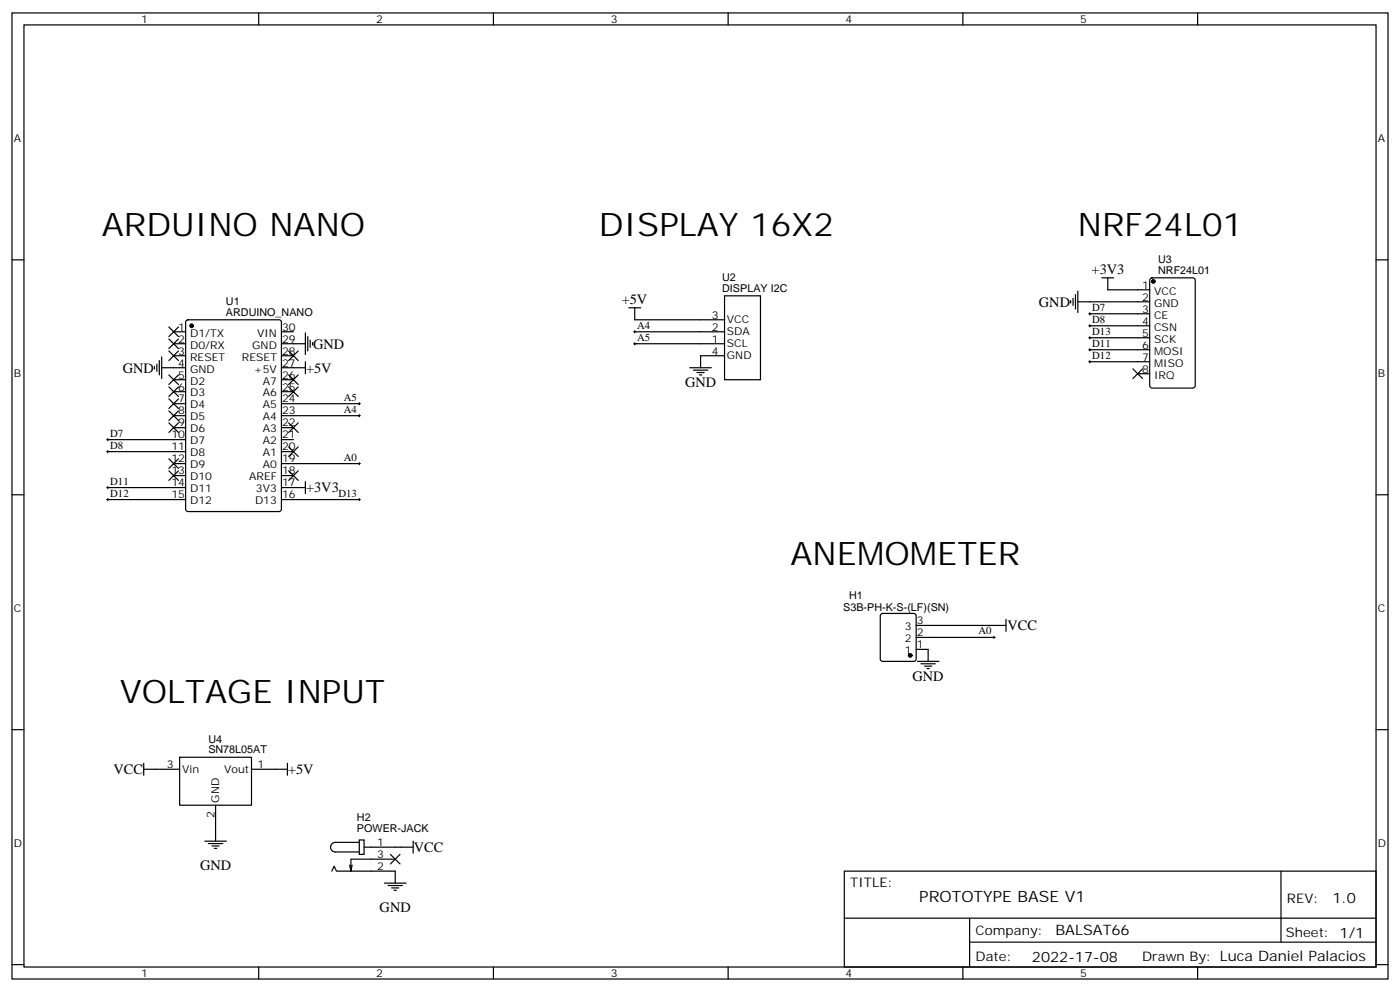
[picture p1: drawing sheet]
<svg xmlns="http://www.w3.org/2000/svg" width="412mm" height="292mm" viewBox="0 0 412 292" stroke-linecap="round" stroke-linejoin="round" font-family="sans-serif">
<g fill="none" stroke="#000" stroke-width=".35">
<path d="M3.5 3.8h405.4v284.3h-405.4zM7.1 7.3h398.2v277.3h-398.2zM76.2 3.8v3.5M145.3 3.8v3.5M214.5 3.8v3.5M283.6 3.8v3.5M352.8 3.8v3.5M3.5 76.5h3.6M405.3 76.5h3.6M49.7 99.8l2.9 2.8M49.7 96.2l2.9 2.9M51.2 97.6h3.5"/>
<path d="M52.6 99.8l-2.9 2.8M52.6 96.2l-2.9 2.9M54.9 94.3l.5-.2h26.8l.6 .5 .1 55.3-.5 .6-27 .1-.7-.5v-55.3zM82.9 97.6h3.5M90 98v6.4M90.7 99.1v4.2M185.2 90.6h3.5M187 97.6h26.4M187 90.6v3.5h26.4M213.4 87.1h10.6v24.7h-10.6zM315.4 88.5v.7M316.1 87.8v2.1"/>
<path d="M316.8 86.7v4.2M317.5 88.8h21.2M317.5 85.7v6.3M321 92.4h17.7M321 95.9h17.7M321 99.4h17.7M324.6 81.8h3.5M326.3 81.8v3.5h12.4M338.9 82l.5-.2h12l.6 .4 .1 31.3-.5 .7h-12.2l-.7-.4v-31.3zM45.5 107.9v.7M46.2 107.2v2.1M46.9 106.1v4.2"/>
<path d="M47.6 108.2h7.1M47.6 105.1v6.3M49.7 103.3l2.9 2.8M49.7 117.4l2.9 2.8M49.7 113.9l2.9 2.8M49.7 110.3l2.9 2.9M51.2 101.2h3.5M51.2 104.7h3.5M51.2 111.8h3.5M51.2 115.3h3.5M51.2 118.8h3.5M52.6 103.3l-2.9 2.8"/>
<path d="M52.6 117.4l-2.9 2.8M52.6 113.9l-2.9 2.8M52.6 110.3l-2.9 2.9M82.9 101.2h7.1M82.9 104.7h3.5M82.9 108.2h7.1M82.9 111.8h3.5M82.9 115.3h3.5M82.9 118.8h22.9M85 113.9l2.8 2.8M85 110.3l2.8 2.9M85 103.3l2.8 2.8"/>
<path d="M87.8 113.9l-2.8 2.8M87.8 110.3l-2.8 2.9M87.8 103.3l-2.8 2.8M90 106.5v3.5M91.4 100.1v2.1M92.1 100.8v.7M187 101.2h26.4M203.2 108.2h6.3M204.3 108.9h4.2M205.3 109.6h2.1M206 110.3h.7M213.4 104.7h-7v3.5"/>
<path d="M321 102.9h17.7M321 106.5h17.7M333.7 108.6l2.8 2.8M335.1 110h3.6M336.5 108.6l-2.8 2.8M31.7 129.4h23M31.7 132.9h23M49.7 120.9l2.9 2.9M49.7 124.5l2.9 2.8M49.7 135l2.9 2.9M49.7 138.6l2.9 2.8M51.2 122.3h3.5"/>
<path d="M51.2 125.9h3.5M51.2 136.5h3.5M51.2 140h3.5M52.6 138.6l-2.9 2.8M52.6 120.9l-2.9 2.9M52.6 124.5l-2.9 2.8M52.6 135l-2.9 2.9M82.9 122.3h22.9M82.9 125.9h3.5M82.9 129.4h3.5M82.9 132.9h3.5M82.9 136.5h22.9"/>
<path d="M82.9 140h3.5M85 138.6l2.8 2.8M85 131.5l2.8 2.8M85 124.5l2.8 2.8M87.8 138.6l-2.8 2.8M87.8 131.5l-2.8 2.8M87.8 124.5l-2.8 2.8M3.5 145.6h3.6M31.7 143.5h23M31.7 147h23M82.9 143.5h7.1M82.9 147h22.9"/>
<path d="M90 141.7v3.6M405.3 145.6h3.6M259.5 180.8l.5-.2h9.2l.5 .2 .2 .5v12.7l-.3 .5-.4 .2h-9.2l-.5-.3-.2-.4v-12.7zM269.9 191.1h3.5v3.6M269.9 187.6h22.9M269.9 184.1h26.4M270.2 194.7h6.4M271.3 195.4h4.2M272.3 196.1h2.2M273 196.8h.8M296.3 182.3v3.5M3.5 214.8h3.6"/>
<path d="M405.3 214.8h3.6M42.3 226.4h10.6M42.3 224.6v3.6M52.9 222.9h21.2v14.1h-21.2zM63.5 237v10.6M74.1 226.4h10.6M84.7 224.6v3.6M60.3 247.6h6.4M61.4 248.3h4.2M62.4 249h2.2M63.1 249.7h.8M97.7 256.4l.7-1.4 .7 1.4h17.3v3.5"/>
<path d="M103.7 254.6l-.3 1.8M105.8 247.2h1.4v4.3h-1.4zM105.8 247.9h-7a1.41 1.41 0 0 0-1.4 1.4 1.41 1.41 0 0 0 1.4 1.5h7M107.2 249.3h14.5M113.2 259.9h6.4M115 251.5l2.8 2.8M116.4 252.9h-13v3.5l-.4-1.8M117.8 251.5l-2.8 2.8M121.7 247.6v3.5M248.7 256.4h156.6v28.2h-156.6zM377.3 256.4v20.9M114.3 260.6h4.2"/>
<path d="M115.4 261.3h2.1M116.1 262h.7M248.7 270.2h156.5M285.6 277.3h119.6M285.6 270.2v14.2M3.5 283.9h3.6M76.2 284.6v3.5M145.3 284.6v3.5M214.5 284.6v3.5M283.6 284.6v3.5M352.8 284.6v3.5M405.3 283.9h3.6"/>
</g>
<g fill="#000" stroke="#000" stroke-width=".35">
<circle cx="56.4" cy="95.9" r=".53"/>
<circle cx="339.7" cy="82.8" r=".53"/>
<circle cx="268.1" cy="192.9" r=".53"/>
</g>
<g fill="none" stroke="#000" stroke-width=".29">
<path d="M186.6 97.6h.7M187 97.3v.7M320.7 92.4h.7M320.7 95.9h.7M320.7 99.4h.7M321 92v.7M321 95.5v.7M321 99.1v.7M105.5 118.8h.7M105.8 118.5v.7M186.6 101.2h.7M187 100.8v.7"/>
<path d="M320.7 102.9h.7M320.7 106.5h.7M321 102.6v.7M321 106.1v.7M31.4 129.4h.7M31.4 132.9h.7M31.7 129v.8M31.7 132.6v.7M105.5 122.3h.7M105.5 136.5h.7M105.8 122v.7M105.8 136.1v.7"/>
<path d="M31.4 143.5h.7M31.4 147h.7M31.7 143.2v.7M31.7 146.7v.7M105.5 147h.7M105.8 146.7v.7M292.5 187.6h.7M292.8 187.3v.7"/>
</g>
<g font-size="9.5">
<text x="30" y="69.4">ARDUINO NANO</text>
<text x="176.4" y="69.4">DISPLAY 16X2</text>
<text x="317.5" y="69.4">NRF24L01</text>
<text x="232.8" y="166.4">ANEMOMETER</text>
<text x="35.3" y="207">VOLTAGE INPUT</text>
</g>
<text font-size="4.6" x="270.8" y="265.4">PROTOTYPE BASE V1</text>
<g font-size="4.2">
<text x="321.6" y="80.5">+3V3</text>
<text x="183.1" y="89.5">+5V</text>
<text x="306" y="90.2">GND</text>
<text x="92.3" y="102.6">GND</text>
<text x="36.2" y="109.6">GND</text>
<text x="90.1" y="109.7">+5V</text>
<text x="201.8" y="113.9">GND</text>
<text x="90.1" y="144.9">+3V3</text>
<text x="296.8" y="185.5">VCC</text>
<text x="268.8" y="200.3">GND</text>
<text x="33.5" y="227.9">VCC</text>
<text x="84.8" y="227.9">+5V</text>
<text x="121.9" y="250.7">VCC</text>
<text x="58.9" y="256">GND</text>
<text x="111.8" y="268.4">GND</text>
<text x="392.5" y="265.7">1.0</text>
<text x="310.9" y="275.2">BALSAT66</text>
<text x="304" y="283">2022-17-08</text>
</g>
<g font-size="3.9">
<text x="250.5" y="261">TITLE:</text>
<text x="379.1" y="265.7">REV:</text>
<text x="287.4" y="275.2">Company:</text>
<text x="378.7" y="275.8">Sheet: 1/1</text>
<text x="287.4" y="282.9">Date:</text>
<text x="336.4" y="282.9">Drawn By: Luca Daniel Palacios</text>
</g>
<g font-size="3.2">
<text x="41.6" y="6.8">1</text>
<text x="110.8" y="6.8">2</text>
<text x="179.9" y="6.8">3</text>
<text x="249.1" y="6.8">4</text>
<text x="318.2" y="6.8">5</text>
<text x="4.1" y="41.9">A</text>
<text x="405.9" y="41.9">A</text>
<text x="341.2" y="77.4">U3</text>
<text x="212.7" y="82.8">U2</text>
<text x="341.1" y="80.5">NRF24L01</text>
<text x="66.6" y="89.7">U1</text>
<text x="212.7" y="86">DISPLAY I2C</text>
<text x="336.5" y="84.9">1</text>
<text x="336.5" y="88.5">2</text>
<text x="340" y="86.7">VCC</text>
<text x="66.6" y="93">ARDUINO_NANO</text>
<text x="209.6" y="93.8">3</text>
<text x="214.1" y="95.2">VCC</text>
<text x="321.7" y="91.5">D7</text>
<text x="321.7" y="95">D8</text>
<text x="336.5" y="92">3</text>
<text x="336.5" y="95.5">4</text>
<text x="340" y="90.2">GND</text>
<text x="340" y="93.8">CE</text>
<text x="52.5" y="97.3">1</text>
<text x="52.5" y="100.8">2</text>
<text x="56" y="99.1">D1/TX</text>
<text x="75.7" y="99.1">VIN</text>
<text x="83.1" y="100.8">29</text>
<text x="83.1" y="97.3">30</text>
<text x="187.7" y="100.3">A5</text>
<text x="187.7" y="96.8">A4</text>
<text x="209.6" y="97.3">2</text>
<text x="209.6" y="100.8">1</text>
<text x="214.1" y="98.7">SDA</text>
<text x="321.7" y="98.5">D13</text>
<text x="336.5" y="99.1">5</text>
<text x="340" y="97.3">CSN</text>
<text x="340" y="100.8">SCK</text>
<text x="52.5" y="104.4">3</text>
<text x="52.5" y="107.9">4</text>
<text x="56" y="102.6">D0/RX</text>
<text x="56" y="106.1">RESET</text>
<text x="71.3" y="106.1">RESET</text>
<text x="74.3" y="102.6">GND</text>
<text x="83.1" y="107.9">27</text>
<text x="83.1" y="104.4">28</text>
<text x="209.6" y="104.4">4</text>
<text x="214.1" y="105.8">GND</text>
<text x="214.1" y="102.2">SCL</text>
<text x="321.7" y="102">D11</text>
<text x="321.7" y="105.6">D12</text>
<text x="336.5" y="102.6">6</text>
<text x="336.5" y="106.1">7</text>
<text x="340" y="104.4">MOSI</text>
<text x="340" y="107.9">MISO</text>
<text x="4.1" y="111.1">B</text>
<text x="52.5" y="111.4">5</text>
<text x="56" y="109.6">GND</text>
<text x="56" y="113.2">D2</text>
<text x="74.8" y="109.6">+5V</text>
<text x="77.4" y="113.2">A7</text>
<text x="83.1" y="111.4">26</text>
<text x="336.5" y="109.6">8</text>
<text x="340" y="111.4">IRQ</text>
<text x="405.9" y="111.1">B</text>
<text x="52.5" y="114.9">6</text>
<text x="52.5" y="118.5">7</text>
<text x="56" y="116.7">D3</text>
<text x="77.4" y="116.7">A6</text>
<text x="83.1" y="118.5">24</text>
<text x="83.1" y="114.9">25</text>
<text x="101.3" y="117.9">A5</text>
<text x="52.5" y="122">8</text>
<text x="52.5" y="125.5">9</text>
<text x="56" y="120.2">D4</text>
<text x="56" y="123.8">D5</text>
<text x="77.4" y="123.8">A4</text>
<text x="77.4" y="120.2">A5</text>
<text x="83.1" y="125.5">22</text>
<text x="83.1" y="122">23</text>
<text x="101.3" y="121.4">A4</text>
<text x="32.5" y="128.5">D7</text>
<text x="50.5" y="129">10</text>
<text x="56" y="127.3">D6</text>
<text x="56" y="130.8">D7</text>
<text x="77.4" y="130.8">A2</text>
<text x="77.4" y="127.3">A3</text>
<text x="83.1" y="129">21</text>
<text x="32.5" y="132">D8</text>
<text x="50.5" y="132.6">11</text>
<text x="50.5" y="136.1">12</text>
<text x="56" y="134.3">D8</text>
<text x="56" y="137.9">D9</text>
<text x="77.4" y="137.9">A0</text>
<text x="77.4" y="134.3">A1</text>
<text x="83.1" y="136.1">19</text>
<text x="83.1" y="132.6">20</text>
<text x="101.3" y="135.6">A0</text>
<text x="32.5" y="142.6">D11</text>
<text x="50.5" y="139.6">13</text>
<text x="50.5" y="143.2">14</text>
<text x="56" y="141.4">D10</text>
<text x="73.4" y="141.4">AREF</text>
<text x="83.1" y="143.2">17</text>
<text x="83.1" y="139.6">18</text>
<text x="32.5" y="146.1">D12</text>
<text x="50.5" y="146.7">15</text>
<text x="56" y="144.9">D11</text>
<text x="56" y="148.4">D12</text>
<text x="75.1" y="148.4">D13</text>
<text x="75.4" y="144.9">3V3</text>
<text x="83.1" y="146.7">16</text>
<text x="99.7" y="146.1">D13</text>
<text x="248.4" y="180">S3B-PH-K-S-(LF)(SN)</text>
<text x="250.1" y="176.4">H1</text>
<text x="4.1" y="180.2">C</text>
<text x="266.6" y="185.5">3</text>
<text x="270.1" y="183.7">3</text>
<text x="405.9" y="180.2">C</text>
<text x="266.6" y="189">2</text>
<text x="270.1" y="190.8">1</text>
<text x="270.1" y="187.3">2</text>
<text x="288.2" y="186.7">A0</text>
<text x="266.6" y="192.5">1</text>
<text x="61.4" y="221.7">SN78L05AT</text>
<text x="61.4" y="218.8">U4</text>
<text x="49.1" y="226.1">3</text>
<text x="53.6" y="227.5">Vin</text>
<text x="66" y="227.5">Vout</text>
<text x="75.8" y="226.1">1</text>
<text x="64.6" y="236.3" transform="rotate(-90 64.6 236.3)">GND</text>
<text x="63.1" y="240.8" transform="rotate(-90 63.1 240.8)">2</text>
<text x="105.1" y="244.8">POWER-JACK</text>
<text x="105.1" y="241.6">H2</text>
<text x="4.1" y="249.3">D</text>
<text x="111.1" y="249">1</text>
<text x="405.9" y="249.3">D</text>
<text x="111.1" y="256">2</text>
<text x="111.1" y="252.5">3</text>
<text x="41.6" y="287.6">1</text>
<text x="110.8" y="287.6">2</text>
<text x="179.9" y="287.6">3</text>
<text x="249.1" y="287.6">4</text>
<text x="318.2" y="287.6">5</text>
</g>
</svg>
